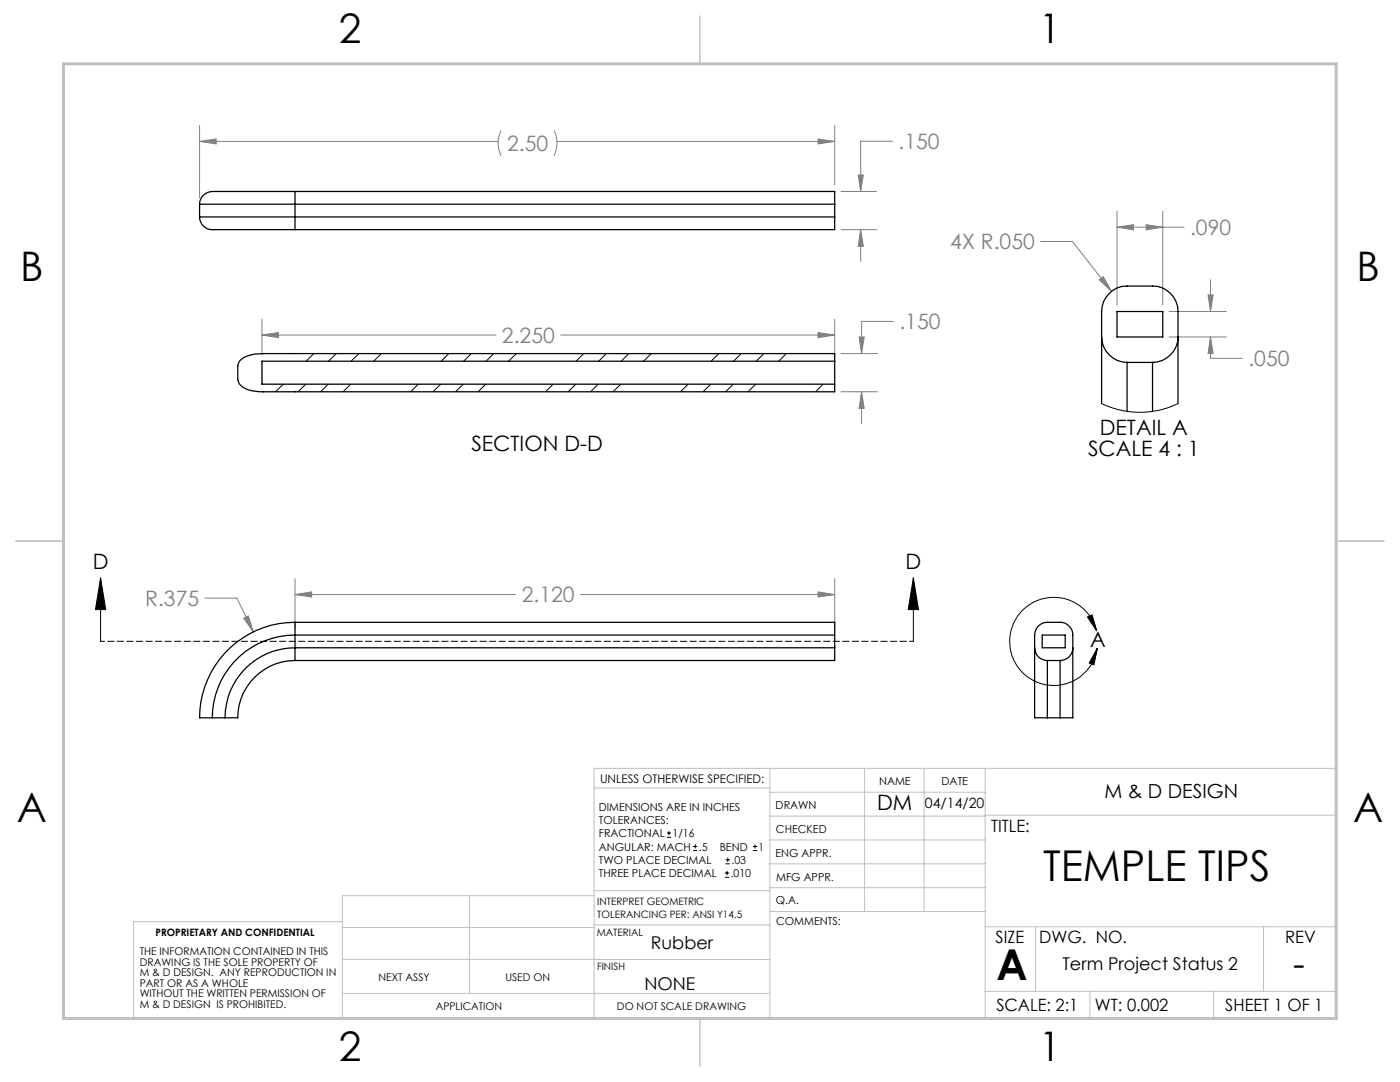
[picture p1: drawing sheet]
<svg xmlns="http://www.w3.org/2000/svg" width="279mm" height="216mm" viewBox="0 0 279 216" stroke-linecap="round" stroke-linejoin="round" font-family="sans-serif">
<g fill="none" stroke="#000" stroke-width=".2">
<path d="M20.1 115.3l1 6.3h-2zM20.1 115.3v12.7M182.3 115.3l1 6.3h-2zM182.3 115.3v12.7M217 123.1l.9-.4 1 3.2zM218.9 125.9a8.8 8.8 0 0 0-13.6-5.2 8.8 8.8 0 0 0 .1 14.5 8.8 8.8 0 0 0 13.5-5.4l.1-.4M219 129.4l-.7 3.2-.9-.3zM133.1 167.1h.8M133.1 166.2h.8M133.5 165.8v.9M138.3 169.7h.8M138.3 168.9h.8"/>
<path d="M138.7 168.5v.8M144.7 175h.8M144.7 174.2h.8M144.8 172.4h.9M144.8 171.6h.9M145.1 173.8v.8M145.2 171.1v.9M150.2 169.7h.9M150.2 168.9h.9M150.7 168.5v.8"/>
</g>
<g fill="none" stroke="#808080" stroke-width=".2">
<path d="M39.8 28.2l3.3-.5v1zM39.8 25v14.5M39.8 28.2h59.6M100 26a5.6 5.6 0 0 0 0 5.1M110.6 26a5.6 5.6 0 0 1 0 5.1M111.2 28.2h55.4M163.3 27.7l3.3 .5-3.3 .5zM166.6 25v11.9M167.9 38.2h7M171.3 34.9h1l-.5 3.3zM178.1 28.2h-6.3v10M167.9 45.8h7"/>
<path d="M171.8 45.8l.5 3.3h-1zM171.8 45.8v6.4M207.7 48.2h6.3l7.8 9.9M219.4 55.8l.8-.6 1.6 2.9zM222.9 45.3l3.3-.5v1.1zM222.9 42.2v18.7M222.9 45.3h13.4M228.7 44.8l3.4 .5-3.4 .6zM232.1 42.2v18.7M241.1 58.8h1l-.5 3.4zM241.6 55.8v6.4M52.3 66.9l3.3-.5v1z"/>
<path d="M52.3 63.7v7.1M52.3 66.9h46.7M111.9 66.9h54.7M163.3 66.4l3.3 .5-3.3 .5zM166.6 63.7v7.1M167.9 70.6h7.2M167.9 78.2h7.2M171.5 67.2h1l-.6 3.4zM171.9 78.2l.6 3.3h-1zM171.9 78.2v6.3M178.3 64.1h-6.4v6.5M233.3 62.2h11.5"/>
<path d="M233.3 67.2h11.5M241.6 67.2l.5 3.3h-1zM241.6 67.2v4.3h6.3M40.9 119.3h6.4l3.3 6.8M58.9 118.6l3.3-.5v1zM58.9 115.5v9.9M58.9 118.6h44M115.9 118.6h50.7M163.3 118.1l3.3 .5-3.3 .5zM166.6 115.5v9.9M48.6 123.4l1-.5 1 3.2z"/>
</g>
<path d="M182.3 128h-162.2" fill="none" stroke="#000" stroke-width=".2" stroke-dasharray="1.3 .6" stroke-dashoffset=".5"/>
<g fill="none" stroke="#c0c0c0" stroke-width=".2">
<path d="M118.6 157.2h35M153.6 153.3v49.9M153.6 158.1h43M172.5 153.3v28.6M184.4 153.3v28.6M196.6 153.3v49.9M93.7 178.7v19.5M118.6 178.7h-50.3v24.5M118.6 177.7h35M153.6 162.8h43M153.6 177.1h43M153.6 167.6h43"/>
<path d="M153.6 172.4h43M196.6 162.7h70.1M68.3 183.9h-41.6v19.3h240v-49.9h-148.1v49.9M68.3 198.2h85.3M68.3 191.4l85.3 .1M68.3 185.1h50.3M118.6 184.6h35M153.6 181.9h43M196.6 184.9h70.1M196.6 197.8h70.1M206.7 184.9v12.9M217.5 197.8v5.4"/>
<path d="M242.2 197.8v5.4M252.2 184.9v12.9"/>
</g>
<path d="M139.7 3.2v9.5M3.1 107.9h9.6M266.7 107.9h9.5M139.7 203.2v9.6" fill="none" stroke="#c0c0c0" stroke-width=".3"/>
<path d="M12.7 12.7h254v190.5h-254z" fill="none" stroke="#c0c0c0" stroke-width=".6"/>
<path d="M182.3 115.3l1 6.3h-2zM20.1 115.3l1 6.3h-2zM217 123.1l.9-.4 1 3.2zM219 129.4l-.7 3.2-.9-.3z" fill="#000"/>
<path d="M163.3 118.1l3.3 .5-3.3 .5zM58.9 118.6l3.3-.5v1zM48.6 123.4l2 2.7-1-3.2zM39.8 28.2l3.3-.5v1zM163.3 27.7l3.3 .5-3.3 .5zM171.3 34.9h1l-.5 3.3zM171.8 45.8l.5 3.3h-1zM222.9 45.3l3.3-.5v1.1zM228.7 44.8l3.4 .5-3.4 .6zM241.1 58.8h1l-.5 3.4zM241.6 67.2l.5 3.3h-1zM219.4 55.8l2.4 2.3-1.6-2.9zM163.3 66.4l3.3 .5-3.3 .5zM52.3 66.9l3.3-.5v1zM171.5 67.2h1l-.6 3.4zM171.9 78.2l.6 3.3h-1z" fill="#808080"/>
<g fill="none" stroke="#000" stroke-width=".25">
<path d="M58.9 38.2h-14.8a5.4 5.4 0 0 0-3.1 .5 2.38 2.38 0 0 0-1.2 2M58.9 38.2v2.5M58.9 38.2h107.7v2.5M39.8 40.7h19.1M39.8 43.3h19.1M39.8 43.3a2.64 2.64 0 0 0 3.2 2.5h15.9M39.8 40.7v2.6M58.9 43.3v2.5M58.9 40.7v2.6M58.9 40.7h107.7M58.9 43.3h107.7M166.6 43.3v2.5h-107.7"/>
<path d="M166.6 40.7v2.6M48 71.9l.3-.3a5.8 5.8 0 0 1 4.2-1h114.1v7.6h-114.1a5.4 5.4 0 0 1-4.8-1.8l-.3-.8v-2.5l.1-.5zM166.6 72.1h-114.3v4.6h114.3M219.9 67.2a5.2 5.2 0 0 0 5 5.1M219.9 67.2v-5a5.1 5.1 0 0 1 5-5.1h5.1a5.1 5.1 0 0 1 5.1 5.1v5M219.9 67.2v13.3M222.9 62.2h9.2v5h-9.2zM224.9 72.3v9.8M224.9 72.3h5.1M230 72.3v9.8M235.1 67.2a5.1 5.1 0 0 1-5.1 5.1M235.1 67.2v13.3"/>
<path d="M58.9 129.3a14 14 0 0 0-14 13.9M58.9 129.3v2.5M58.9 131.8a11.5 11.5 0 0 0-11.5 11.4h-2.5M58.9 126.7a16.5 16.5 0 0 0-16.5 16.5M58.9 124.2v2.5M58.9 124.2h107.7v2.5M58.9 124.2a19 19 0 0 0-19 19h2.5M58.9 129.3h107.7M58.9 126.7v2.6M58.9 126.7h107.7M166.6 129.3v2.5h-107.7M166.6 126.7v2.6"/>
<path d="M206.5 129.3a2.53 2.53 0 0 0 2.5 2.5M206.5 129.3v-2.6a2.53 2.53 0 0 1 2.5-2.5h2.6a2.53 2.53 0 0 1 2.5 2.5v2.6M206.5 129.3v13.9h2.5M208 126.7h4.6v2.6h-4.6zM209 131.8v11.4M209 131.8h2.6M211.6 131.8v11.4M214.1 129.3a2.53 2.53 0 0 1-2.5 2.5M214.1 129.3v13.9h-2.5M42.4 143.2h2.5M209 143.2h2.6"/>
</g>
<g fill="none" stroke="#000" stroke-width=".2">
<path d="M56.5 76.7l-1.5 1.5M61 76.7l-1.5 1.5M62.6 70.6l-1.5 1.5M65.5 76.7l-1.5 1.5M67.1 70.6l-1.5 1.5M70 76.7l-1.5 1.5M71.6 70.6l-1.5 1.5M76.1 70.6l-1.5 1.5M83.5 76.7l-1.5 1.5M87.9 76.7l-1.5 1.5M89.6 70.6l-1.5 1.5M92.5 76.7l-1.6 1.5"/>
<path d="M94.1 70.6l-1.6 1.5M96.9 76.7l-1.5 1.5M98.5 70.6l-1.5 1.5M103 70.6l-1.5 1.5M110.4 76.7l-1.5 1.5M114.9 76.7l-1.5 1.5M116.5 70.6l-1.5 1.5M119.4 76.7l-1.5 1.5M121 70.6l-1.5 1.5M123.9 76.7l-1.6 1.5M125.5 70.6l-1.5 1.5M130 70.6l-1.6 1.5"/>
<path d="M137.3 76.7l-1.5 1.5M141.9 76.7l-1.6 1.5M143.4 70.6l-1.5 1.5M146.3 76.7l-1.5 1.5M147.9 70.6l-1.5 1.5M150.8 76.7l-1.5 1.5M152.4 70.6l-1.5 1.5M156.9 70.6l-1.5 1.5M164.3 76.7l-1.5 1.5M219.9 80.5l3.1 1.2 3.8 .6 2-.1 2.1-.2 1.9-.5 2.3-1"/>
</g>
<g font-size="8.5">
<text x="208.2" y="175.8">TEMPLE TIPS</text>
<text x="198.9" y="195.5">A</text>
</g>
<g font-size="8.1">
<text x="67.6" y="8.5">2</text>
<text x="207.3" y="8.5">1</text>
<text x="4" y="56.1">B</text>
<text x="270.7" y="56.1">B</text>
<text x="3.3" y="164.1">A</text>
<text x="270" y="164.1">A</text>
<text x="67.6" y="211.7">2</text>
<text x="207.3" y="211.7">1</text>
</g>
<text font-size="7.1" x="258.1" y="194.7">-</text>
<g font-size="4.2" fill="#808080">
<text x="179.3" y="29.8">.150</text>
<text x="101.2" y="30.1">2.50</text>
<text x="237.5" y="46.9">.090</text>
<text x="189.7" y="49.8">4X R.050</text>
<text x="179.5" y="65.7">.150</text>
<text x="100.2" y="68.4">2.250</text>
<text x="249.1" y="73.1">.050</text>
<text x="29" y="120.9">R.375</text>
<text x="104.1" y="120.2">2.120</text>
</g>
<g font-size="4.2">
<text x="219.5" y="86.8">DETAIL A</text>
<text x="94.1" y="90.1">SECTION D-D</text>
<text x="217.1" y="91">SCALE 4 : 1</text>
<text x="18.5" y="113.4">D</text>
<text x="180.7" y="113.4">D</text>
<text x="217.6" y="129.2">A</text>
<text x="175" y="161.6">DM</text>
</g>
<text font-size="3.9" x="220.4" y="159.2">M &amp; D DESIGN</text>
<g font-size="3.5">
<text x="129.9" y="189.3">Rubber</text>
<text x="128.6" y="197.5">NONE</text>
<text x="212" y="193.5">Term Project Status 2</text>
</g>
<g font-size="3.4">
<text x="197.8" y="166">TITLE:</text>
<text x="198.7" y="188.1">SIZE</text>
<text x="207.4" y="188.1">DWG. NO.</text>
<text x="256.5" y="188.2">REV</text>
<text x="198.8" y="201.7">SCALE: 2:1</text>
<text x="218.5" y="201.7">WT: 0.002</text>
<text x="244.5" y="201.7">SHEET 1 OF 1</text>
</g>
<text font-size="2.8" x="184.6" y="161.3">04/14/20</text>
<text font-size="2.4" x="119.8" y="156.2">UNLESS OTHERWISE SPECIFIED:</text>
<g font-size="2.2">
<text x="119.5" y="161.8">DIMENSIONS ARE IN INCHES</text>
<text x="154.8" y="161.4">DRAWN</text>
<text x="175.4" y="156.6">NAME</text>
<text x="187.9" y="156.7">DATE</text>
<text x="119.5" y="164.4">TOLERANCES:</text>
<text x="119.5" y="167.1">FRACTIONAL</text>
<text x="134.2" y="167.1">1/16</text>
<text x="154.9" y="166.3">CHECKED</text>
<text x="119.5" y="172.4">TWO PLACE DECIMAL</text>
<text x="119.5" y="169.7">ANGULAR: MACH</text>
<text x="139.5" y="169.7">.5</text>
<text x="143.6" y="169.7">BEND</text>
<text x="146" y="172.4">.03</text>
<text x="151.4" y="169.7">1</text>
<text x="154.8" y="170.9">ENG APPR.</text>
<text x="119.5" y="175">THREE PLACE DECIMAL</text>
<text x="145.8" y="175">.010</text>
<text x="154.9" y="175.7">MFG APPR.</text>
<text x="154.9" y="180.4">Q.A.</text>
<text x="154.9" y="184.6">COMMENTS:</text>
</g>
<g font-size="2.1">
<text x="27.9" y="190.5">THE INFORMATION CONTAINED IN THIS</text>
<text x="27.9" y="192.7">DRAWING IS THE SOLE PROPERTY OF</text>
<text x="27.9" y="194.8">M &amp; D DESIGN. ANY REPRODUCTION IN</text>
<text x="27.9" y="196.9">PART OR AS A WHOLE</text>
<text x="75.5" y="195.7">NEXT ASSY</text>
<text x="100.9" y="195.7">USED ON</text>
<text x="27.9" y="199">WITHOUT THE WRITTEN PERMISSION OF</text>
<text x="27.9" y="201.1">M &amp; D DESIGN IS PROHIBITED.</text>
<text x="86.9" y="201.5">APPLICATION</text>
<text x="123.1" y="201.6">DO NOT SCALE DRAWING</text>
</g>
<g font-size="2">
<text x="119.2" y="180.6">INTERPRET GEOMETRIC</text>
<text x="119.2" y="183.1">TOLERANCING PER: ANSI Y14.5</text>
<text x="31" y="186.7">PROPRIETARY AND CONFIDENTIAL</text>
<text x="119.1" y="186.7">MATERIAL</text>
<text x="119.1" y="193.5">FINISH</text>
</g>
</svg>
